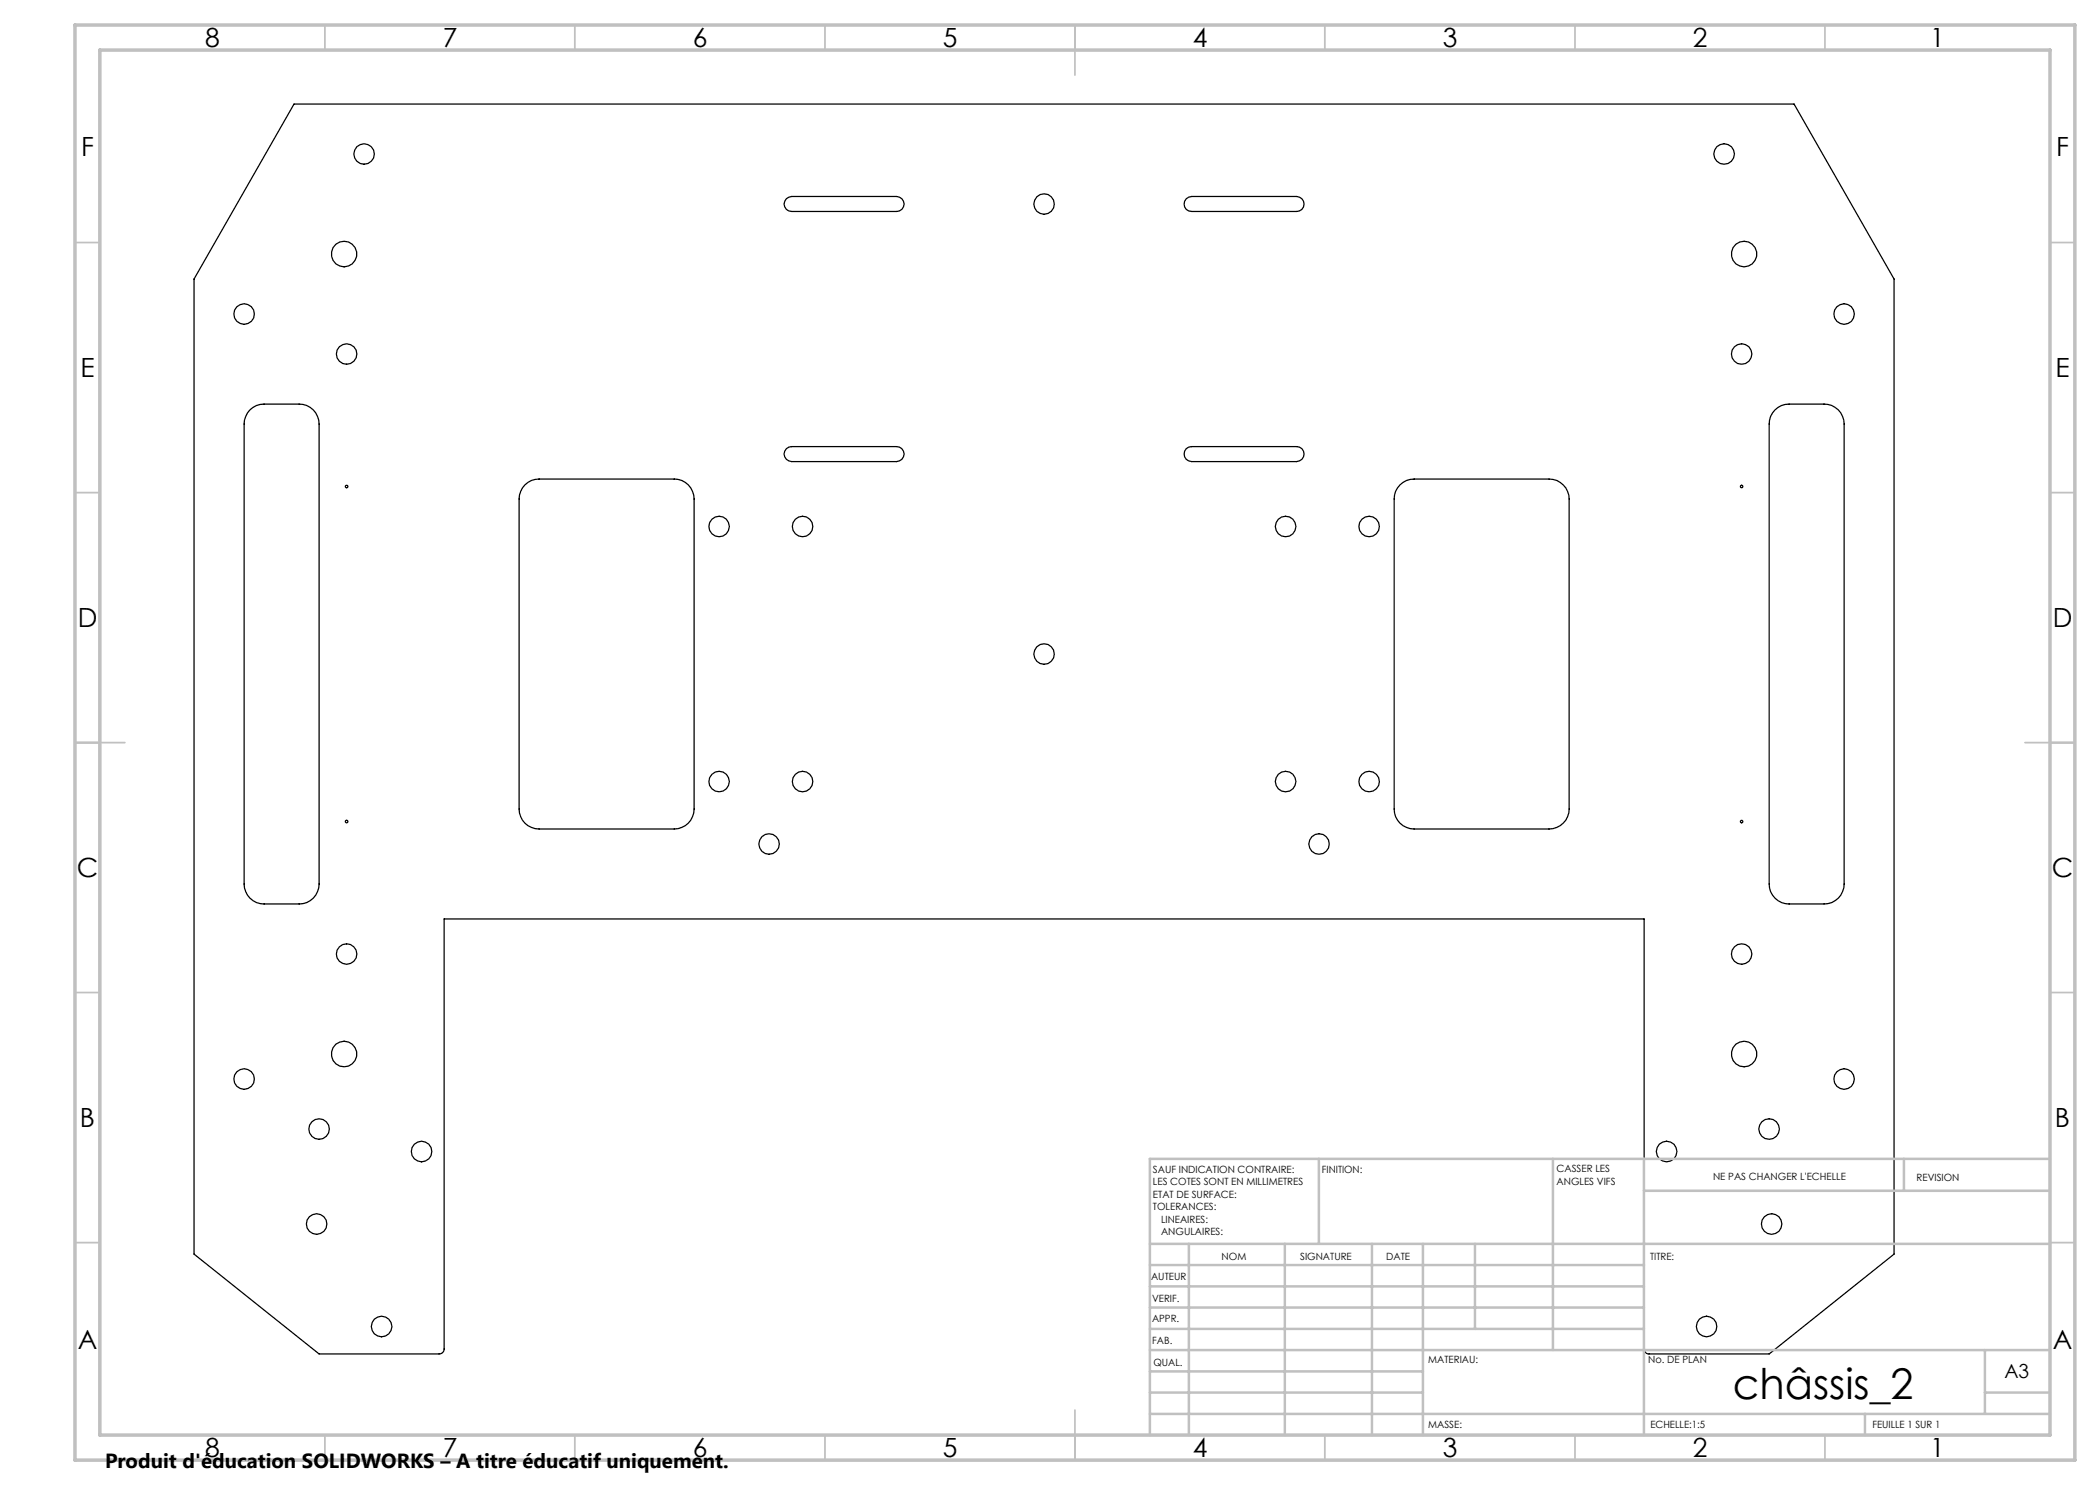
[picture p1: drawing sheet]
<svg xmlns="http://www.w3.org/2000/svg" width="420mm" height="297mm" viewBox="0 0 420 297" stroke-linecap="round" stroke-linejoin="round" font-family="sans-serif">
<g fill="none" stroke="#000" stroke-width=".25">
<path d="M58.8 20.8h300l20 35v195l-25 20h-24a.96 .96 0 0 1-1-1v-86h-240v86a1.02 1.02 0 0 1-1 1h-24l-25-20v-195zM157.3 39.8l1-.5h21a1.5 1.5 0 0 1 1.5 1.5 1.5 1.5 0 0 1-1.5 1.5h-21a1.49 1.49 0 0 1-1.3-.9 1.49 1.49 0 0 1 .3-1.6zM237.2 39.8l.5-.4 .6-.1h21a1.5 1.5 0 0 1 1.5 1.5 1.5 1.5 0 0 1-1.5 1.5h-21a1.49 1.49 0 0 1-1.4-.9 1.49 1.49 0 0 1 .3-1.6zM50 82a3.8 3.8 0 0 1 2.8-1.2h7a4 4 0 0 1 4 4v92a4 4 0 0 1-4 4h-7a4 4 0 0 1-4-4v-92a4.2 4.2 0 0 1 1.2-2.8zM105 97a3.8 3.8 0 0 1 2.8-1.2h27a4 4 0 0 1 4 4v62a4 4 0 0 1-4 4h-27a4 4 0 0 1-4-4v-62a4.2 4.2 0 0 1 1.2-2.8zM157.3 89.7l.5-.3 .5-.1h21a1.5 1.5 0 0 1 1.5 1.5 1.5 1.5 0 0 1-1.5 1.5h-21a1.52 1.52 0 0 1-1.3-.9 1.52 1.52 0 0 1 .3-1.7zM237.2 89.7l.5-.3 .6-.1h21a1.5 1.5 0 0 1 1.5 1.5 1.5 1.5 0 0 1-1.5 1.5h-21a1.52 1.52 0 0 1-1.4-.9 1.52 1.52 0 0 1 .3-1.7zM280 97a3.8 3.8 0 0 1 2.8-1.2h27a4 4 0 0 1 4 4v62a4 4 0 0 1-4 4h-27a4 4 0 0 1-4-4v-62a3.8 3.8 0 0 1 1.2-2.8zM355 82a3.8 3.8 0 0 1 2.8-1.2h7a4 4 0 0 1 4 4v92a4 4 0 0 1-4 4h-7a4 4 0 0 1-4-4v-92a3.8 3.8 0 0 1 1.2-2.8z"/>
<circle cx="72.8" cy="30.8" r="2.05"/>
<circle cx="344.8" cy="30.8" r="2.05"/>
<circle cx="68.8" cy="50.8" r="2.55"/>
<circle cx="208.8" cy="40.8" r="2.05"/>
<circle cx="348.8" cy="50.8" r="2.54"/>
<circle cx="48.8" cy="62.8" r="2.06"/>
<circle cx="69.3" cy="70.8" r="2.05"/>
<circle cx="348.3" cy="70.8" r="2.04"/>
<circle cx="368.8" cy="62.8" r="2.06"/>
<circle cx="69.3" cy="97.3" r=".25"/>
<circle cx="348.3" cy="97.3" r=".25"/>
<circle cx="143.8" cy="105.3" r="2.04"/>
<circle cx="160.5" cy="105.3" r="2.05"/>
<circle cx="257.1" cy="105.3" r="2.05"/>
<circle cx="273.8" cy="105.3" r="2.05"/>
<circle cx="208.8" cy="130.8" r="2.05"/>
<circle cx="143.8" cy="156.3" r="2.05"/>
<circle cx="160.5" cy="156.3" r="2.05"/>
<circle cx="257.1" cy="156.3" r="2.05"/>
<circle cx="273.8" cy="156.3" r="2.05"/>
<circle cx="69.3" cy="164.3" r=".25"/>
<circle cx="153.8" cy="168.8" r="2.05"/>
<circle cx="263.8" cy="168.8" r="2.04"/>
<circle cx="348.3" cy="164.3" r=".25"/>
<circle cx="69.3" cy="190.8" r="2.05"/>
<circle cx="348.3" cy="190.8" r="2.04"/>
<circle cx="48.8" cy="215.8" r="2.06"/>
<circle cx="68.8" cy="210.8" r="2.55"/>
<circle cx="348.8" cy="210.8" r="2.54"/>
<circle cx="368.8" cy="215.8" r="2.06"/>
<circle cx="63.8" cy="225.8" r="2.05"/>
<circle cx="84.3" cy="230.3" r="2.06"/>
<circle cx="333.3" cy="230.3" r="2.06"/>
<circle cx="353.8" cy="225.8" r="2.05"/>
<circle cx="63.3" cy="244.8" r="2.06"/>
<circle cx="354.3" cy="244.8" r="2.05"/>
<circle cx="76.3" cy="265.3" r="2.06"/>
<circle cx="341.3" cy="265.3" r="2.06"/>
</g>
<g fill="none" stroke="#c0c0c0" stroke-width=".35">
<path d="M65 5v5M115 5v5M165 5v5M215 5v10M265 5v5M315 5v5M365 5v5M15 48.5h5M410 48.5h5M15 98.5h5M410 98.5h5M15 148.5h10"/>
<path d="M405 148.5h10M15 198.5h5M410 198.5h5M15 248.5h5M410 248.5h5M65 287v5M115 287v5M165 287v5M215 282v10M265 287v5M315 287v5M365 287v5"/>
</g>
<g fill="none" stroke="#c0c0c0" stroke-width=".5">
<path d="M263.8 231.8v17M310.6 231.8v38.2M328.8 231.8v55.2M328.8 238.2h81.2M380.8 231.8v6.4M410 231.8h-180v55.2M230 248.8h180M230 257.3h98.8M230 253h98.8M237.8 248.8v38.2M257 248.8v38.2M274.4 248.8v38.2"/>
<path d="M284.6 248.8v38.2M295 248.8v17M230 265.8h98.8M230 261.5h98.8M230 278.5h54.6M230 274.3h54.6M230 270h180M397 278.5h13M397 270v12.8M230 282.8h180M373 282.8v4.2"/>
</g>
<path d="M15 5h400v287h-400zM20 10h390v277h-390z" fill="none" stroke="#c0c0c0" stroke-width=".7"/>
<text font-size="8.5" x="346.6" y="279.7">châssis_2</text>
<g font-size="5.3">
<text x="41" y="9.5">8</text>
<text x="88.5" y="9.5">7</text>
<text x="138.5" y="9.5">6</text>
<text x="188.5" y="9.5">5</text>
<text x="238.5" y="9.5">4</text>
<text x="288.5" y="9.5">3</text>
<text x="338.5" y="9.5">2</text>
<text x="386" y="9.5">1</text>
<text x="16.2" y="31.2">F</text>
<text x="411.2" y="31.2">F</text>
<text x="16.1" y="75.5">E</text>
<text x="411.1" y="75.5">E</text>
<text x="15.5" y="125.5">D</text>
<text x="410.5" y="125.5">D</text>
<text x="15.4" y="175.5">C</text>
<text x="410.4" y="175.5">C</text>
<text x="16" y="225.5">B</text>
<text x="411" y="225.5">B</text>
<text x="15.5" y="269.7">A</text>
<text x="410.5" y="269.7">A</text>
<text x="41" y="291.5">8</text>
<text x="88.5" y="291.5">7</text>
<text x="138.5" y="291.5">6</text>
<text x="188.5" y="291.5">5</text>
<text x="238.5" y="291.5">4</text>
<text x="288.5" y="291.5">3</text>
<text x="338.5" y="291.5">2</text>
<text x="386" y="291.5">1</text>
</g>
<text font-size="4.1" x="21" y="293.7">Produit d'éducation SOLIDWORKS – A titre éducatif uniquement.</text>
<text font-size="3.9" x="400.9" y="275.5">A3</text>
<g font-size="2">
<text x="230.6" y="234.6">SAUF INDICATION CONTRAIRE:</text>
<text x="230.6" y="237.1">LES COTES SONT EN MILLIMETRES</text>
<text x="230.6" y="239.6">ETAT DE SURFACE:</text>
<text x="264.4" y="234.6">FINITION:</text>
<text x="311.3" y="234.5">CASSER LES</text>
<text x="311.3" y="237">ANGLES VIFS</text>
<text x="342.6" y="236">NE PAS CHANGER L'ECHELLE</text>
<text x="383.3" y="236.2">REVISION</text>
<text x="230.6" y="242.1">TOLERANCES:</text>
<text x="232.2" y="244.6">LINEAIRES:</text>
<text x="232.2" y="247.1">ANGULAIRES:</text>
<text x="244.3" y="252">NOM</text>
<text x="260" y="251.9">SIGNATURE</text>
<text x="277.2" y="251.9">DATE</text>
<text x="330" y="251.9">TITRE:</text>
<text x="230.2" y="256.1">AUTEUR</text>
<text x="230.4" y="260.3">VERIF.</text>
<text x="230.4" y="264.4">APPR.</text>
<text x="230.5" y="268.8">FAB.</text>
<text x="230.7" y="273.1">QUAL.</text>
<text x="285.7" y="272.5">MATERIAU:</text>
<text x="329.6" y="272.5">No. DE PLAN</text>
<text x="285.6" y="285.5">MASSE:</text>
<text x="330.1" y="285.6">ECHELLE:1:5</text>
<text x="374.5" y="285.6">FEUILLE 1 SUR 1</text>
</g>
</svg>
